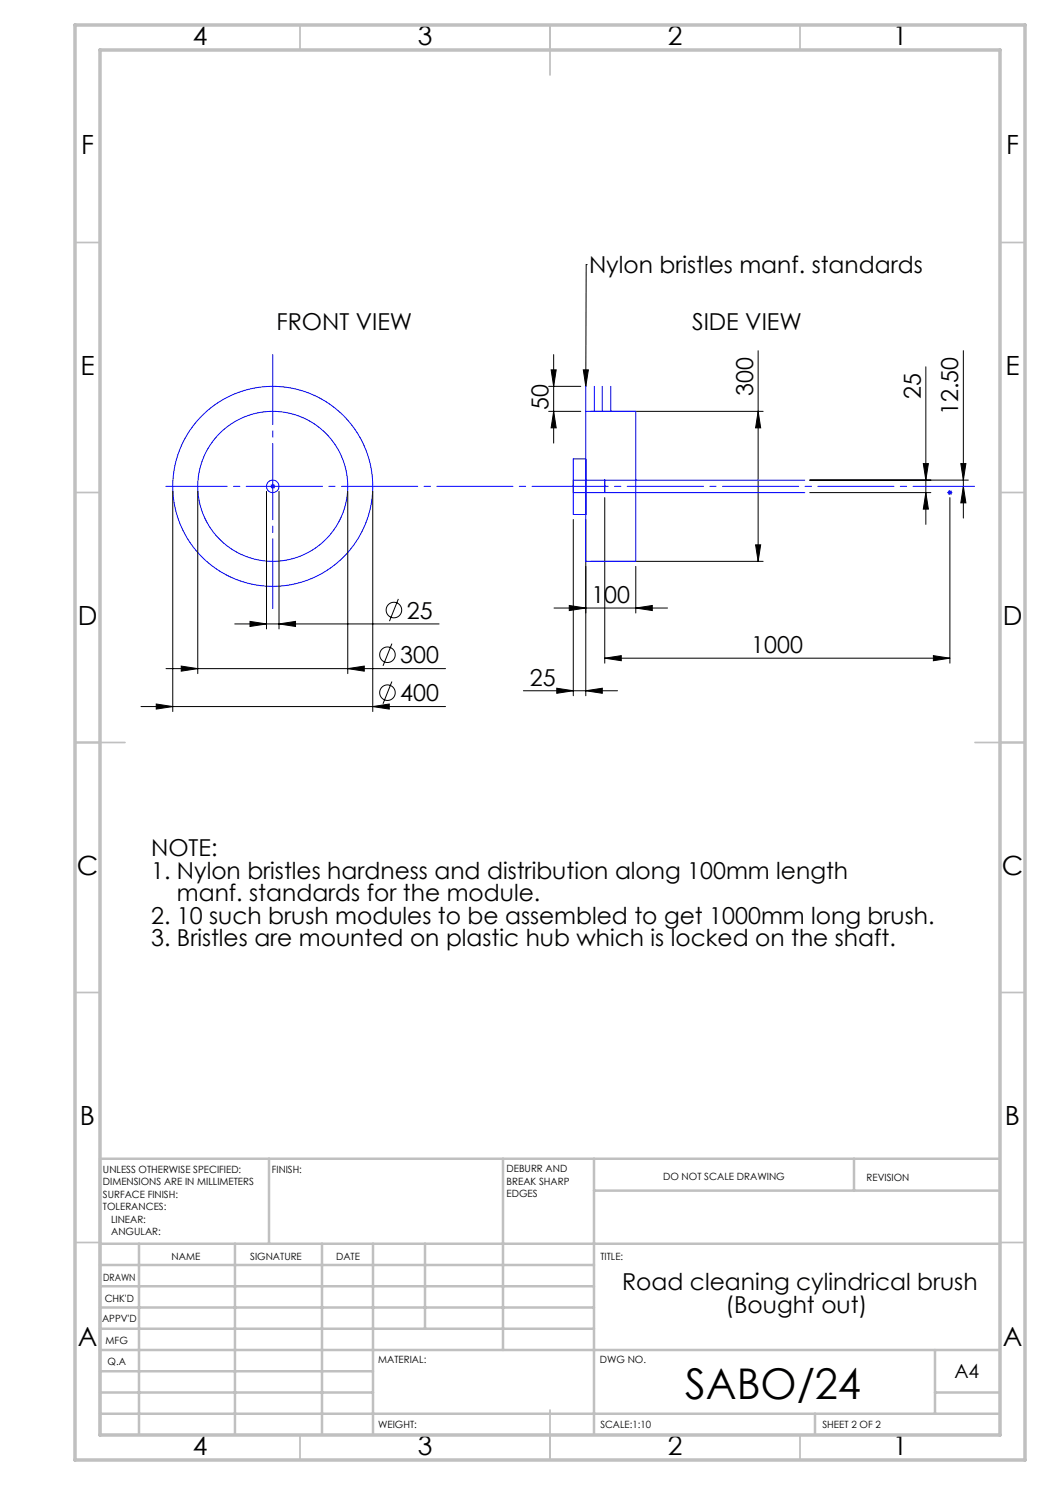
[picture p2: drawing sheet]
<svg xmlns="http://www.w3.org/2000/svg" width="210mm" height="297mm" viewBox="0 0 210 297" stroke-linecap="round" stroke-linejoin="round" font-family="sans-serif">
<g fill="none" stroke="#000" stroke-width=".2">
<path d="M117.2 52.9h.1M117.2 52.9v24.4M109.7 77.3h6.5M110.2 74h1l-.5 3.3zM110.7 70.9v17.7M116.7 74h1l-.5 3.3zM151.6 70.1v42.2M185.2 73.4v31.5M192.7 70.1v33.5M34.6 98.3v44M39.6 98.3v36.4M53.3 98.3v27.5"/>
<path d="M55.8 98.3v27.5M69.6 98.3v36.4M74.6 98.3v44M109.7 82.3h6.5M110.7 82.3l.5 3.3h-1zM118.2 82.3h34.4M121 99.5v33.1M151.6 82.3l.5 3.3h-1zM162 96h31.7M162 98.5h24.2M184.7 92.7h1l-.5 3.3zM185.2 98.5l.5 3.3h-1z"/>
<path d="M190 99.5v33.1M192.2 92.7h1l-.5 3.3zM192.7 97.3l.5 3.3h-1zM79.7 119.8l-1.8 4.4M114.7 103.9v35.3M117.2 103.9v35.3M118.2 112.3h34.4M127.2 113.3v9.3M151.1 109h1l-.5 3.3zM33.2 133.7h55.9M36.2 133.2l3.4 .5-3.4 .5zM47 124.8h40.8"/>
<path d="M50 124.3l3.3 .5-3.3 .5zM55.8 124.8l3.3-.5v1zM69.6 133.7l3.3-.5v1zM78.4 136.3l-1.8 4.5M78.4 128.7l-1.8 4.5M104.7 138.2h18.8M110.8 121.6h22.7M111.4 137.6l3.3 .6-3.3 .5zM113.9 121.1l3.3 .5-3.3 .5zM117.2 138.2l3.3-.6v1.1zM121 131.6l3.3-.5v1zM121 131.6h69"/>
<path d="M127.2 121.6l3.3-.5v1zM186.7 131.1l3.3 .5-3.3 .5zM28.2 141.3h60.9M31.2 140.8l3.4 .5-3.4 .5zM74.6 141.3l3.3-.5v1z"/>
<circle cx="77.5" cy="138.5" r="1.56"/>
<circle cx="77.5" cy="130.9" r="1.56"/>
<circle cx="78.8" cy="122" r="1.56"/>
</g>
<g fill="none" stroke="#00f" stroke-width=".2">
<path d="M117.2 77.3v35h10v-30h-10M118.9 77.3v5M120.4 77.3v5M122.2 77.3v5M54.1 97.3h1M54.2 96.9l.7 .7M54.6 96.8v1M54.9 96.9l-.7 .7M114.7 98.5h46.3M114.7 96h46.3M117.2 91.8h-2.5v11.1h2.5M121 96v2.5"/>
<path d="M189.5 98.5h1M189.6 98.2l.7 .7M190 98v1M190.3 98.2l-.7 .7"/>
<circle cx="54.6" cy="97.3" r="20"/>
<circle cx="54.6" cy="97.3" r="15"/>
<circle cx="54.6" cy="97.3" r="1.25"/>
</g>
<g fill="none" stroke="#c0c0c0" stroke-width=".35">
<path d="M60 5v5M110 5v10M160 5v5M15 48.5h5M200 48.5h5M15 98.5h5M200 98.5h5M15 148.5h10M195 148.5h10M15 198.5h5M200 198.5h5M15 248.5h5"/>
<path d="M200 248.5h5M60 287v5M110 282v10M160 287v5"/>
</g>
<g fill="none" stroke="#c0c0c0" stroke-width=".5">
<path d="M53.8 231.8v17M100.6 231.8v38.2M118.8 231.8v55.2M118.8 238.1h81.2M170.8 231.8v6.3M200 231.8h-180v55.2M20 248.8h180M20 257.3h98.8M20 253h98.8M27.8 248.8v38.2M47 248.8v38.2M64.4 248.8v38.2"/>
<path d="M74.6 248.8v38.2M85 248.8v17M20 265.8h98.8M20 261.5h98.8M20 278.5h54.6M20 274.3h54.6M20 270h180M187 278.5h13M187 270v12.8M20 282.8h180M163 282.8v4.2"/>
</g>
<path d="M15 5h190v287h-190zM20 10h180v277h-180z" fill="none" stroke="#c0c0c0" stroke-width=".7"/>
<path d="M54.6 70.9v50.8" fill="none" stroke="#00f" stroke-width=".2" stroke-dasharray="15.2 1.3 1.3 1.3" stroke-dashoffset="1.3"/>
<path d="M33.2 97.3h161.7" fill="none" stroke="#00f" stroke-width=".2" stroke-dasharray="15.2 1.3 1.3 1.3" stroke-dashoffset="3"/>
<g fill="#000">
<path d="M116.7 74h1l-.5 3.3z"/>
<path d="M151.6 82.3l.5 3.3h-1zM151.1 109h1l-.5 3.3z"/>
<path d="M192.7 97.3l.5 3.3h-1zM192.2 92.7h1l-.5 3.3zM185.2 98.5l.5 3.3h-1zM184.7 92.7h1l-.5 3.3zM110.7 82.3l.5 3.3h-1zM110.2 74h1l-.5 3.3z"/>
<path d="M121 131.6l3.3-.5v1zM186.7 131.1l3.3 .5-3.3 .5z"/>
<path d="M127.2 121.6l3.3-.5v1zM113.9 121.1l3.3 .5-3.3 .5z"/>
<path d="M31.2 140.8l3.4 .5-3.4 .5zM74.6 141.3l3.3-.5v1zM50 124.3l3.3 .5-3.3 .5zM55.8 124.8l3.3-.5v1zM36.2 133.2l3.4 .5-3.4 .5zM69.6 133.7l3.3-.5v1zM111.4 137.6l3.3 .6-3.3 .5zM117.2 138.2l3.3-.6v1.1z"/>
</g>
<text font-size="8.5" x="137" y="279.7">SABO/24</text>
<g font-size="5.3">
<text x="38.5" y="9">4</text>
<text x="83.5" y="9">3</text>
<text x="133.6" y="9">2</text>
<text x="178.6" y="9">1</text>
<text x="16.2" y="30.7">F</text>
<text x="201.2" y="30.7">F</text>
<text x="16.1" y="75">E</text>
<text x="201.1" y="75">E</text>
<text x="15.5" y="125">D</text>
<text x="200.5" y="125">D</text>
<text x="15.4" y="175">C</text>
<text x="200.4" y="175">C</text>
<text x="16" y="225">B</text>
<text x="201" y="225">B</text>
<text x="15.5" y="269.2">A</text>
<text x="200.5" y="269.2">A</text>
<text x="38.5" y="291">4</text>
<text x="83.5" y="291">3</text>
<text x="133.6" y="291">2</text>
<text x="178.6" y="291">1</text>
</g>
<g font-size="4.7">
<text x="117.8" y="54.7">Nylon bristles manf. standards</text>
<text x="55.3" y="66.1">FRONT VIEW</text>
<text x="138.4" y="66.1">SIDE VIEW</text>
<text x="109.7" y="81.9" transform="rotate(-90 109.7 81.9)">50</text>
<text x="150.6" y="79.2" transform="rotate(-90 150.6 79.2)">300</text>
<text x="184.2" y="79.8" transform="rotate(-90 184.2 79.8)">25</text>
<text x="191.7" y="83.1" transform="rotate(-90 191.7 83.1)">12.50</text>
<text x="81.4" y="123.7">25</text>
<text x="118.3" y="120.6">100</text>
<text x="150.2" y="130.6">1000</text>
<text x="80.1" y="132.7">300</text>
<text x="106" y="137.1">25</text>
<text x="80.1" y="140.2">400</text>
<text x="30.2" y="171.2">NOTE:</text>
<text x="30.2" y="175.7">1. Nylon bristles hardness and distribution along 100mm length</text>
<text x="30.2" y="184.8">2. 10 such brush modules to be assembled to get 1000mm long brush.</text>
<text x="35.4" y="180.2">manf. standards for the module.</text>
<text x="30.2" y="189.3">3. Bristles are mounted on plastic hub which is locked on the shaft.</text>
<text x="124.4" y="258">Road cleaning cylindrical brush</text>
<text x="145.1" y="262.5">(Bought out)</text>
</g>
<text font-size="3.9" x="190.9" y="275.5">A4</text>
<g font-size="2">
<text x="20.6" y="234.6">UNLESS OTHERWISE SPECIFIED:</text>
<text x="20.6" y="237.1">DIMENSIONS ARE IN MILLIMETERS</text>
<text x="20.6" y="239.6">SURFACE FINISH:</text>
<text x="54.4" y="234.6">FINISH:</text>
<text x="101.3" y="234.5">DEBURR AND</text>
<text x="101.3" y="237">BREAK SHARP</text>
<text x="101.3" y="239.5">EDGES</text>
<text x="132.6" y="236">DO NOT SCALE DRAWING</text>
<text x="173.3" y="236.2">REVISION</text>
<text x="20.6" y="242.1">TOLERANCES:</text>
<text x="22.2" y="244.6">LINEAR:</text>
<text x="22.2" y="247.1">ANGULAR:</text>
<text x="34.3" y="252">NAME</text>
<text x="50" y="251.9">SIGNATURE</text>
<text x="67.2" y="251.9">DATE</text>
<text x="120.1" y="251.9">TITLE:</text>
<text x="20.6" y="256.1">DRAWN</text>
<text x="20.9" y="260.3">CHK'D</text>
<text x="20.4" y="264.4">APPV'D</text>
<text x="21.1" y="268.8">MFG</text>
<text x="21.5" y="273">Q.A</text>
<text x="75.6" y="272.5">MATERIAL:</text>
<text x="120" y="272.5">DWG NO.</text>
<text x="75.6" y="285.5">WEIGHT:</text>
<text x="120.1" y="285.6">SCALE:1:10</text>
<text x="164.5" y="285.6">SHEET 2 OF 2</text>
</g>
</svg>
